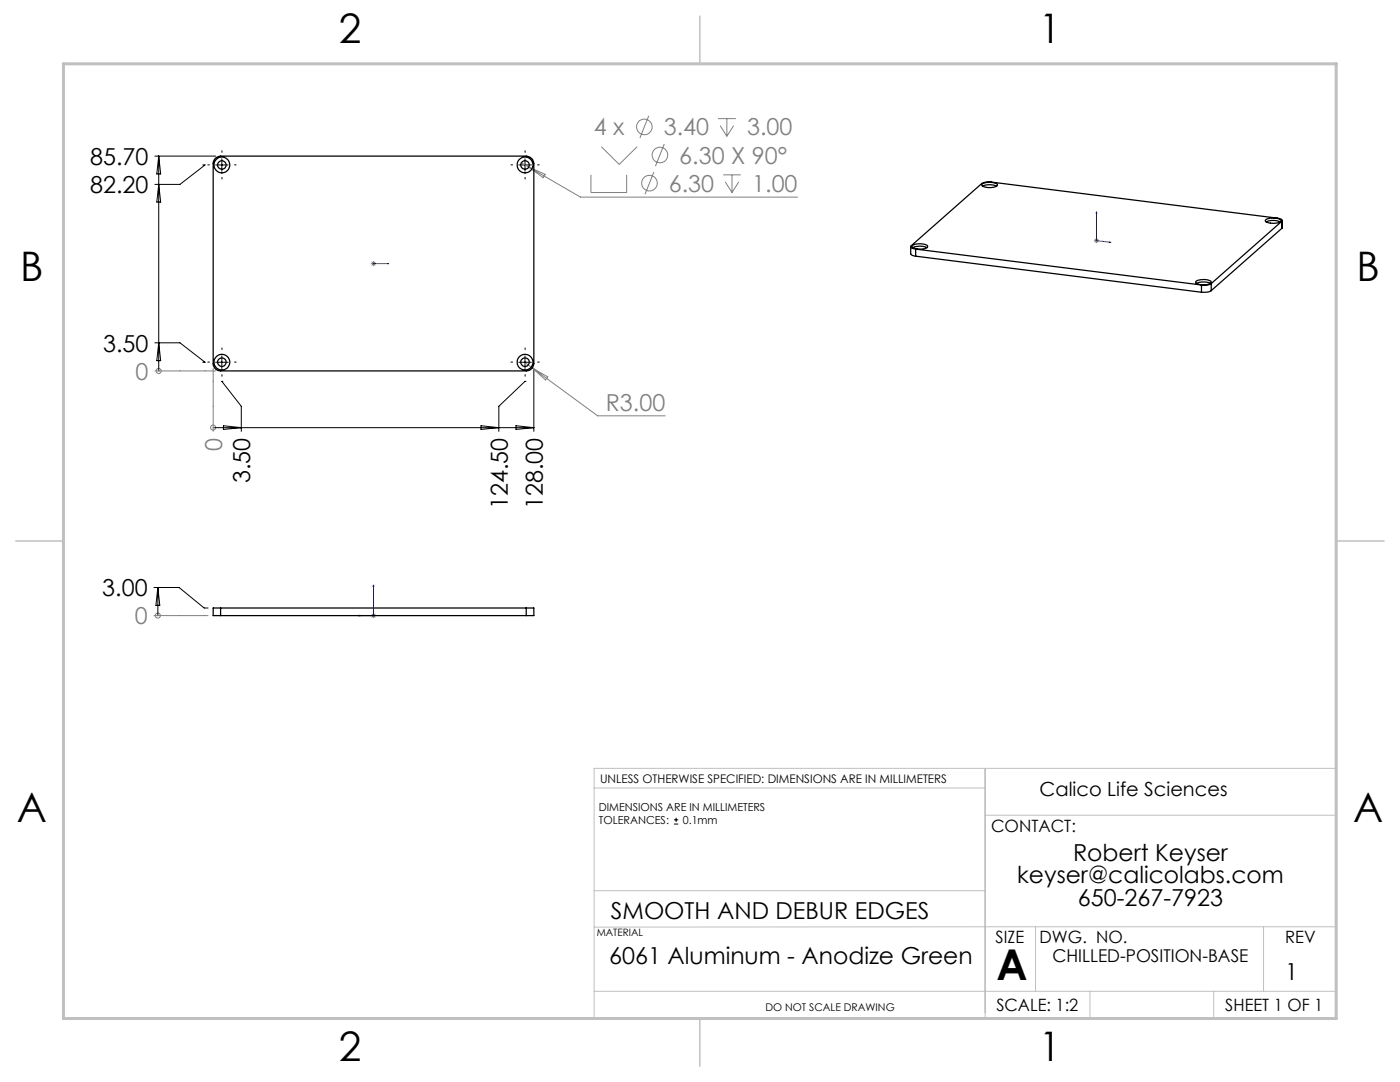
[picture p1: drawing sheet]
<svg xmlns="http://www.w3.org/2000/svg" width="279mm" height="216mm" viewBox="0 0 279 216" stroke-linecap="round" stroke-linejoin="round" font-family="sans-serif">
<g fill="none" stroke="#808080" stroke-width=".2">
<path d="M104 32.5l1.5 .8M105.5 33.3l10.4 6h43.3M105.5 33.3l3.3 1.5-.4 .7zM117.9 34.9v3.5h7.2v-3.5M120 29.3l3.6 3.5 3.5-3.5M129.5 23.1l-1.8 4.5M130.5 34.3l-1.8 4.5M132.6 28.7l-1.8 4.5M143.3 23.7h3.6M143.7 25.1l1.4 2.1M144.3 34.9h3.5M144.7 36.3l1.4 2.1"/>
<path d="M145.1 23.7v3.5M146.1 34.9v3.5M146.4 25.1l-1.3 2.1M147.4 36.3l-1.3 2.1M74 52.6h1M74.2 52.2l.7 .8M74.5 52.1v1M74.9 52.2l-.7 .8M218.3 48h1M218.5 47.7l.7 .7M218.8 47.5v1M219.2 47.7l-.7 .7"/>
<path d="M30.9 74h12.1M31.7 74h.1M42.5 73.5v12.6M105 72.5l1.2 .9M106.2 73.4l13.1 9.6h13.5M106.2 73.4l3.1 1.8-.4 .6zM42.5 85.3h.1M30.7 122.8h10.8M31.5 122.8h.1M74 122.8h1M74.2 122.5l.7 .7M74.5 122.3v1"/>
<path d="M74.9 122.5l-.7 .7"/>
<circle cx="128.6" cy="25.3" r="1.55"/>
<circle cx="129.6" cy="36.5" r="1.55"/>
<circle cx="131.7" cy="30.9" r="1.55"/>
<circle cx="31.7" cy="74" r=".51"/>
<circle cx="42.5" cy="85.3" r=".5"/>
<circle cx="31.5" cy="122.8" r=".5"/>
</g>
<g fill="none" stroke="#000" stroke-width=".2">
<path d="M30.9 31.2h12.1M31.7 31.2v42.8M31.7 36.8l.4 3.5h-.8zM31.7 31.2l.4 3.5h-.8zM40.5 32.9h.4l-5 3.9h-5M43 32.9h2.5M44.3 31.7v2.5M103.5 32.9h2.5M104.8 31.7v2.5M30.9 68.4h5l5 3.9h-.4M31.7 68.4l.4 3.6h-.8zM43 72.3h2.5"/>
<path d="M44.3 76.1h.1M44.3 71v2.5M44.3 76.1l3.9 5v5M103.5 72.3h2.5M104.8 76.1h.1M104.8 71v2.5M104.8 76.1l-5.2 5v5M106.5 73.5v12.6M42.5 85.3h64M44.6 84.9l3.6 .4-3.6 .4zM96 84.9l3.6 .4-3.6 .4zM103 84.9l3.5 .4-3.5 .4z"/>
<path d="M30.7 117.2h5l5 4.1h.8M31.5 117.2v5.6M31.5 117.2l.4 3.6h-.8zM134.5 164.4h.9M134.5 163.6h.9M134.9 163.2v.8"/>
</g>
<path d="M74.4 52.6h.2zM74.5 52.6h.1M74.5 52.6h3.1M77.6 52.6h-.3h.3M218.8 42.3v5.7l2.9 .4M218.8 42.3l.1 .2h-.1zM221.4 48.3l.3 .1h-.3zM74.5 116.7v6.1h-3M74.5 116.7l.1 .3h-.2zM71.5 122.8h.3v.1z" fill="none" stroke="#00f" stroke-width=".2"/>
<g fill="none" stroke="#000" stroke-width=".2" stroke-dasharray="15.2 1.3 1.3 1.3">
<path d="M41.8 32.9h-.3M44.3 30.4v-.3M44.3 35.4v.3M46.8 32.9h.3M102.3 32.9h-.3M104.8 30.4v-.3M104.8 35.4v.3M107.3 32.9h.3M41.8 72.3h-.3M44.3 69.8v-.4M44.3 74.8v.3M46.8 72.3h.3"/>
<path d="M102.3 72.3h-.3M104.8 69.8v-.4M104.8 74.8v.3M107.3 72.3h.3"/>
</g>
<path d="M118.6 157.2h78M196.6 153.3v49.9M118.6 177.7h78M196.6 162.7h70.1M118.6 197.8h148.1M206.7 184.9v12.9M217.5 197.8v5.4M242.2 197.8v5.4M252.2 184.9v12.9M266.7 184.9l-148.1 .1M26.7 203.2h240v-49.9h-148.1v49.9" fill="none" stroke="#c0c0c0" stroke-width=".2"/>
<path d="M139.7 3.2v9.5M3.1 107.9h9.6M266.7 107.9h9.5M139.7 203.2v9.6" fill="none" stroke="#c0c0c0" stroke-width=".3"/>
<path d="M12.7 12.7h254v190.5h-254z" fill="none" stroke="#c0c0c0" stroke-width=".6"/>
<g fill="#00f">
<path d="M77.3 52.6h.3zM74.4 52.6h.2z"/>
<path d="M221.4 48.3l.3 .1h-.3zM218.8 42.3l.1 .2h-.1zM71.5 122.8l.3 .1v-.1zM74.5 116.7l-.1 .3h.2z"/>
</g>
<g fill="none" stroke="#000" stroke-width=".25">
<path d="M43 31.6l1-.4h61a1.57 1.57 0 0 1 1.5 1.5v39.8a1.51 1.51 0 0 1-1.5 1.5h-61a1.45 1.45 0 0 1-1.5-1.5v-40.1zM196 36.8a2.96 2.96 0 0 1 3.1 .1 2.21 2.21 0 0 1-2.4 .5l-.6-.3zM196.1 37.1l1.1-.2h1.1l.6 .2M181.8 49.2v1.6l.9 .3M182.1 49a3.2 3.2 0 0 1 3 0v.1a1.69 1.69 0 0 1-1.8 .6 1.21 1.21 0 0 1-1.3-.6zM182.2 49.4l.8-.2a2.94 2.94 0 0 1 2 .2M182.7 49.7l57.1 7.2M182.7 49.7v1.4M182.7 51.1l57.1 7.2M238.7 56.2l.1-.1a3.2 3.2 0 0 1 2.9 .1v.1a1.69 1.69 0 0 1-1.8 .5 1.2 1.2 0 0 1-1.3-.5zM238.8 56.6l1.1-.3 1.3 .1 .4 .2M239.8 56.9v1.4"/>
<path d="M241.7 56.6a2.87 2.87 0 0 1-1.9 .3M241.7 58a3.1 3.1 0 0 1-1.9 .3M241.7 56.6v1.4M252.6 43.9l.1-.1a3.1 3.1 0 0 1 3 .2 1.69 1.69 0 0 1-1.9 .6 1.21 1.21 0 0 1-1.3-.6zM252.7 44.3l1.1-.3 1.1 .1 .6 .2M255.8 44.2l.1-.2-.1-.2-.8-.3-57.1-7.2a2.98 2.98 0 0 0-2 .3l-14 12.4-.1 .4 .9 .3M255.8 44.2l-14.1 12.4M255.8 44.2v1.4M255.8 45.6l-14.1 12.4M255.9 44l-.1 1.6M44 121.3h-1.5v1.5h1.5M44 121.3v1.5"/>
<path d="M44 121.3h61M44 122.8h61M105 121.3h1.5v1.5h-1.5M105 121.3v1.5"/>
<circle cx="44.3" cy="32.9" r="1.57"/>
<circle cx="44.3" cy="32.9" r=".84"/>
<circle cx="104.8" cy="32.9" r="1.58"/>
<circle cx="104.8" cy="32.9" r=".84"/>
<circle cx="44.3" cy="72.3" r="1.56"/>
<circle cx="44.3" cy="72.3" r=".85"/>
<circle cx="104.8" cy="72.3" r="1.57"/>
<circle cx="104.8" cy="72.3" r=".85"/>
</g>
<text font-size="8.5" x="198.9" y="195.5">A</text>
<g font-size="8.1">
<text x="67.6" y="8.5">2</text>
<text x="207.3" y="8.5">1</text>
<text x="4" y="56.2">B</text>
<text x="270.7" y="56.2">B</text>
<text x="3.3" y="164.1">A</text>
<text x="270" y="164.1">A</text>
<text x="67.6" y="211.7">2</text>
<text x="207.3" y="211.7">1</text>
</g>
<g font-size="4.7" fill="#808080">
<text x="118.5" y="27">4 x</text>
<text x="132.5" y="27">3.40</text>
<text x="149.1" y="27">3.00</text>
<text x="135.6" y="32.6">6.30 X 90°</text>
<text x="133.5" y="38.2">6.30</text>
<text x="150.1" y="38.2">1.00</text>
<text x="27.1" y="75.8">0</text>
<text x="120.9" y="81.9">R3.00</text>
<text x="44.3" y="89.9" transform="rotate(-90 44.3 89.9)">0</text>
<text x="26.9" y="124.6">0</text>
</g>
<g font-size="4.7">
<text x="18" y="32.9">85.70</text>
<text x="18" y="38.5">82.20</text>
<text x="20.6" y="70.2">3.50</text>
<text x="49.9" y="96.4" transform="rotate(-90 49.9 96.4)">3.50</text>
<text x="101.3" y="101.6" transform="rotate(-90 101.3 101.6)">124.50</text>
<text x="108.3" y="101.6" transform="rotate(-90 108.3 101.6)">128.00</text>
<text x="20.4" y="119">3.00</text>
<text x="214.1" y="171.7">Robert Keyser</text>
<text x="203" y="176.3">keyser@calicolabs.com</text>
<text x="121.9" y="183.3">SMOOTH AND DEBUR EDGES</text>
<text x="215.1" y="180.8">650-267-7923</text>
<text x="121.6" y="192.4">6061 Aluminum - Anodize Green</text>
<text x="256.5" y="195.6">1</text>
</g>
<text font-size="3.9" x="207.5" y="158.8">Calico Life Sciences</text>
<text font-size="3.5" x="210.1" y="191.9">CHILLED-POSITION-BASE</text>
<g font-size="3.4">
<text x="197.8" y="166">CONTACT:</text>
<text x="198.7" y="188.1">SIZE</text>
<text x="207.5" y="188.1">DWG. NO.</text>
<text x="256.5" y="188.2">REV</text>
<text x="198.8" y="201.7">SCALE: 1:2</text>
<text x="244.5" y="201.7">SHEET 1 OF 1</text>
</g>
<text font-size="2.4" x="119.8" y="156.2">UNLESS OTHERWISE SPECIFIED: DIMENSIONS ARE IN MILLIMETERS</text>
<g font-size="2.2">
<text x="119.5" y="161.8">DIMENSIONS ARE IN MILLIMETERS</text>
<text x="119.5" y="164.4">TOLERANCES:</text>
<text x="136.3" y="164.4">0.1mm</text>
</g>
<text font-size="2.1" x="152.8" y="201.7">DO NOT SCALE DRAWING</text>
<text font-size="2" x="119.1" y="186.7">MATERIAL</text>
</svg>
